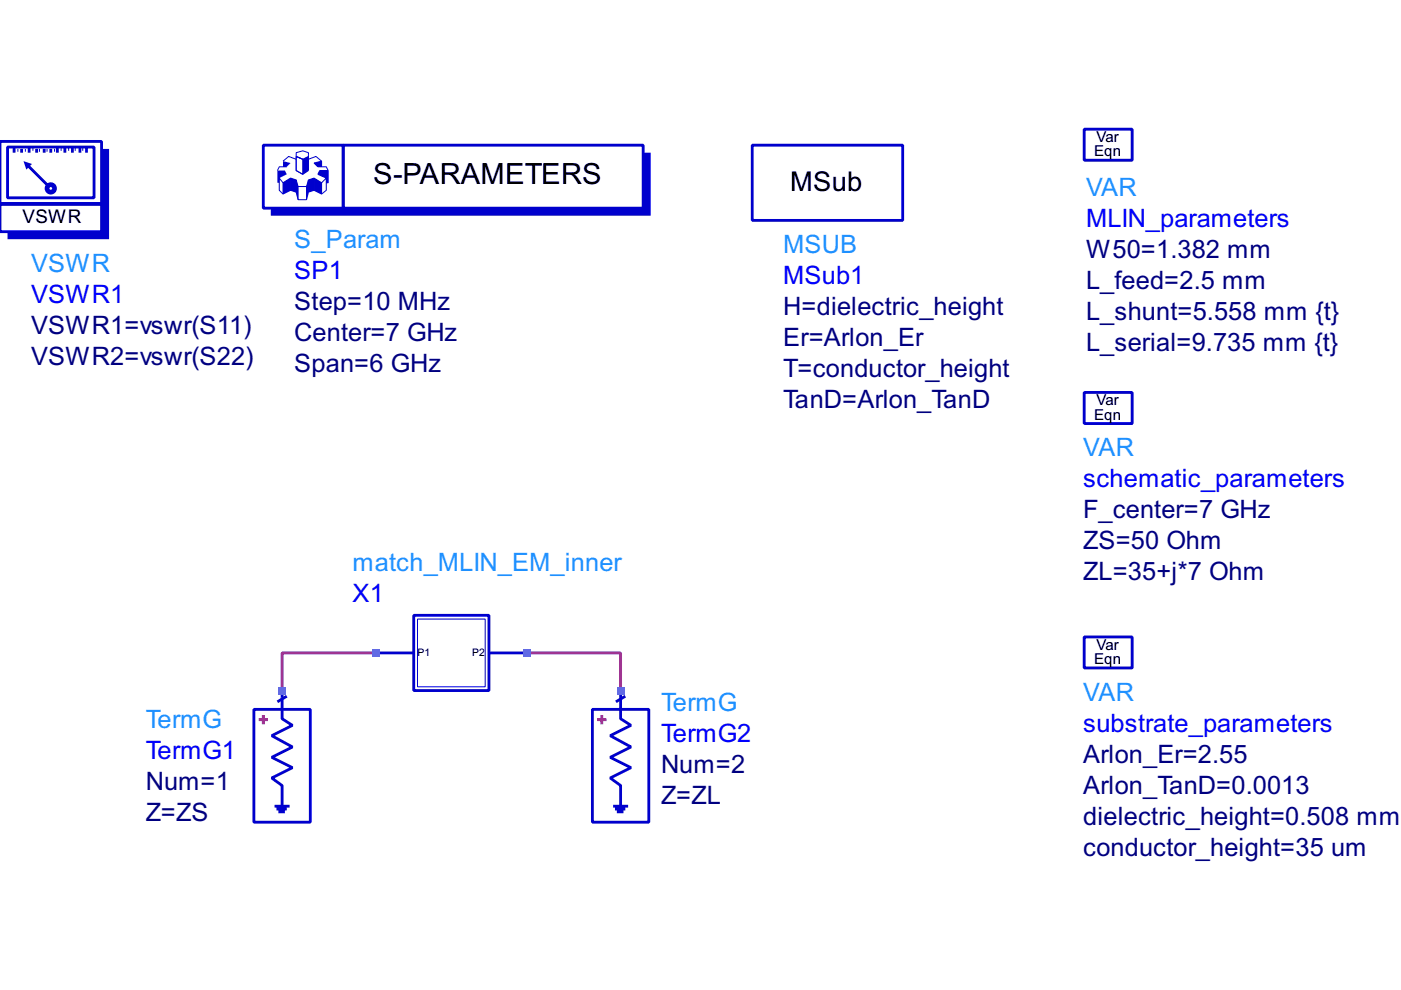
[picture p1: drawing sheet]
<svg xmlns="http://www.w3.org/2000/svg" width="297mm" height="210mm" viewBox="0 0 297 210" stroke-linecap="round" stroke-linejoin="round" font-family="sans-serif">
<path d="M79.7 138.4h-19.9v8M111.6 138.4h20v8" fill="none" stroke="#c71585" stroke-width=".6"/>
<path d="M229.9 27.4h10.1v6.6h-10.1z" fill="none" stroke="#0000cd" stroke-width=".6"/>
<path d="M230.1 34h9.9v-6.4h.2v6.6h-10.1z" fill="#0000cd"/>
<g fill="none" stroke="#0000cd" stroke-width=".6">
<path d="M55.8 30.8h17v13.3h-17zM72.8 30.8h63.6v13.3h-63.6zM159.5 30.8h31.9v15.9h-31.9zM53.8 150.4h12v23.9h-12zM59.8 146.4v6l2.2 1.4-4.4 2.2 4.4 2.4-4.4 2.2 4.4 2.2-4.4 2.2 2.2 1.5v4.4M60.8 147.6l-2 1.2M125.6 150.4h12v23.9h-12zM131.6 146.4v6l2.2 1.4-4.4 2.2 4.4 2.4-4.4 2.2 4.4 2.2-4.4 2.2 2.2 1.5v4.4M132.6 147.6l-2 1.2M58.2 170.9h3.2M58.6 171.5h2.2M59 172.1h1.4"/>
<path d="M130 170.9h3.2M130.4 171.5h2.2M130.8 172.1h1.4"/>
</g>
<path d="M54.8 152.6h2M55.8 151.6v2M126.6 152.6h2M127.6 151.6v2" fill="none" stroke="#ff4500" stroke-width=".6"/>
<g fill="none" stroke="#0000cd" stroke-width=".21">
<path d="M60 38.8l1.6-1v2.5l-1.6 .8zM60 38.8l-.8-1v2.5l.8 .8M60.8 35.4h-1.6l-.4 .8M61.6 37.8l1.2 .4v2.5l-1.2-.4M62.8 32.4l1.4-.4 1.2 .4v.8l-1.2 .6-1.4-.6zM62.8 33.2v3l1.4 .8 1.2-.8v-3M62.8 33.8l-1.6-.6-1.2 1M62.8 38.2l.4 1.4M63.2 39.6v2.7M63.2 39.6h1.8M65 39.6v2.7M65.4 33.8l1.6-.6 1.2 1"/>
<path d="M65.4 38.2l-.4 1.4M66.6 37.8l1.6 1v2.3l-1.6-.8zM66.6 37.8l-1.2 .4v2.5l1.2-.4M68.2 35.4v-1.2l-1.6 .4 .8 .8h1.8l.4 .8M68.2 38.8l1-1v2.5l-1 .8M69.6 36.2v2.6h-.4M69.6 36.2h-1.8l-.4 .8 1.8 .8M62.8 40.7l.4 1.6M63.2 42.3h1.8M65.4 40.7l-.4 1.6"/>
</g>
<g fill="#0000cd">
<path d="M57.4 44.1h79v-11.7h1.6v13.3h-80.6z"/>
<path d="M64.2 33.8l1.2-.6v3l-1.2 .8z"/>
</g>
<path d="M62.8 33.2l1.4 .6v3.2l-1.4-.8zM62.8 33.2l1.4 .6" fill="none" stroke="#0000cd" stroke-width=".21"/>
<path d="M65.2 38.2v4.1" fill="none" stroke="#0000cd" stroke-width=".4"/>
<g fill="#0000cd">
<path d="M60 38.8l1.6-1v2.5l-1.6 .8z"/>
<path d="M65.4 38.2l1.2-.4v2.5l-1.2 .4z"/>
<path d="M66.6 37.8l1.6 1v2.3l-1.6-.8z"/>
<path d="M67.8 36.2h1.8v2.6h-.4v-1l-1.8-.8z"/>
<path d="M66.6 34.6l1.6-.4v1.2h-.8z"/>
<path d="M61.6 37.8l1.2 .4 .4 1.4v2.7l-.4-1.6-1.2-.4z"/>
<path d="M60 34.2l1.6 .4-.8 .8h-.8z"/>
<path d="M58.8 36.2h1.6l.4 .8-1.6 .8v1h-.4z"/>
</g>
<path d="M229.9 83.2h10.1v6.6h-10.1z" fill="none" stroke="#0000cd" stroke-width=".6"/>
<path d="M230.1 89.8h9.9v-6.4h.2v6.6h-10.1z" fill="#0000cd"/>
<path d="M229.9 135h10.1v6.6h-10.1z" fill="none" stroke="#0000cd" stroke-width=".6"/>
<path d="M230.1 141.6h9.9v-6.4h.2v6.6h-10.1z" fill="#0000cd"/>
<path d="M0 30h21.5v13.1h-21.5zM1.6 31.2h18.3v10.7h-18.3zM5.8 35l4.4 4.4M0 43.3h21.5v5.8h-21.5z" fill="none" stroke="#0000cd" stroke-width=".6"/>
<circle cx="10.8" cy="39.9" r=".8" fill="none" stroke="#0000cd" stroke-width="1" stroke-linecap="butt"/>
<path d="M5 34.2l1.8 .6-1.2 1.2z" fill="#0000cd"/>
<path d="M3.8 31.6v.6M5.4 31.6v.6M7 31.4v.6M8.4 31.6v.6M10 31.6v.6M11.6 31.6v.6M13 31.4v.6M14.6 31.4v.6M15.9 31.4v.6M17.5 31.4v.6" fill="none" stroke="#0000cd" stroke-width=".21"/>
<path d="M3 31.4v1M4.6 31.6v.8M6.2 31.4v1M7.8 31.6v.8M9.4 31.6v.8M10.8 31.6v.8M12.2 31.4v1M13.8 31.4v1M15.4 31.4v1M16.9 31.4v1M18.3 31.4v1" fill="none" stroke="#0000cd" stroke-width=".6"/>
<path d="M1.6 49.1h19.9v-17.5h1.6v19.1h-21.5z" fill="#0000cd"/>
<path d="M79.7 138.4h8M87.7 130.5h16v15.9h-16zM103.7 138.4h7.9" fill="none" stroke="#0000cd" stroke-width=".6"/>
<path d="M88.5 131.3h14.4v14.3h-14.4z" fill="none" stroke="#0000cd" stroke-width=".21"/>
<g fill="#4169e1">
<path d="M59 145.6h1.6v1.6h-1.6z"/>
<path d="M78.9 137.6h1.6v1.6h-1.6z"/>
<path d="M110.8 137.6h1.6v1.6h-1.6z"/>
<path d="M130.8 145.6h1.6v1.6h-1.6z"/>
</g>
<text font-size="6.2" x="79.1" y="39.1">S-PARAMETERS</text>
<text font-size="5.8" x="167.6" y="40.5">MSub</text>
<g font-size="5.4" fill="#1e90ff">
<text x="230.3" y="41.5">VAR</text>
<text x="62.4" y="52.6">S_Param</text>
<text x="166.1" y="53.6">MSUB</text>
<text x="6.6" y="57.6">VSWR</text>
<text x="229.7" y="96.7">VAR</text>
<text x="74.8" y="121">match_MLIN_EM_inner</text>
<text x="229.7" y="148.5">VAR</text>
<text x="30.9" y="154.3">TermG</text>
<text x="140.2" y="150.7">TermG</text>
</g>
<g font-size="5.4" fill="#00f">
<text x="230.3" y="48">MLIN_parameters</text>
<text x="62.4" y="59.2">SP1</text>
<text x="6.6" y="64.2">VSWR1</text>
<text x="166.1" y="60.2">MSub1</text>
<text x="229.7" y="103.3">schematic_parameters</text>
<text x="74.8" y="127.6">X1</text>
<text x="229.7" y="155.1">substrate_parameters</text>
<text x="30.9" y="160.9">TermG1</text>
<text x="140.2" y="157.3">TermG2</text>
</g>
<g font-size="5.4" fill="#000080">
<text x="230.3" y="54.6">W50=1.382 mm</text>
<text x="62.4" y="65.8">Step=10 MHz</text>
<text x="230.3" y="61.2">L_feed=2.5 mm</text>
<text x="6.6" y="70.8">VSWR1=vswr(S11)</text>
<text x="166.1" y="66.8">H=dielectric_height</text>
<text x="230.3" y="67.8">L_shunt=5.558 mm {t}</text>
<text x="6.6" y="77.4">VSWR2=vswr(S22)</text>
<text x="62.4" y="72.4">Center=7 GHz</text>
<text x="166.1" y="73.4">Er=Arlon_Er</text>
<text x="230.3" y="74.4">L_serial=9.735 mm {t}</text>
<text x="62.4" y="78.9">Span=6 GHz</text>
<text x="166.1" y="79.9">T=conductor_height</text>
<text x="166.1" y="86.5">TanD=Arlon_TanD</text>
<text x="229.7" y="109.8">F_center=7 GHz</text>
<text x="229.7" y="116.4">ZS=50 Ohm</text>
<text x="229.7" y="123">ZL=35+j*7 Ohm</text>
<text x="229.7" y="161.7">Arlon_Er=2.55</text>
<text x="30.9" y="167.5">Num=1</text>
<text x="140.2" y="163.9">Num=2</text>
<text x="140.2" y="170.5">Z=ZL</text>
<text x="229.7" y="168.3">Arlon_TanD=0.0013</text>
<text x="30.9" y="174">Z=ZS</text>
<text x="229.7" y="174.8">dielectric_height=0.508 mm</text>
<text x="229.7" y="181.4">conductor_height=35 um</text>
</g>
<text font-size="4" x="4.8" y="47.3">VSWR</text>
<g font-size="3.2">
<text x="232" y="33.1">Eqn</text>
<text x="232.5" y="30.1">Var</text>
<text x="232" y="89">Eqn</text>
<text x="232.5" y="86">Var</text>
<text x="232.5" y="137.8">Var</text>
<text x="232" y="140.8">Eqn</text>
</g>
<g font-size="2.2">
<text x="88.5" y="139.1">P1</text>
<text x="100.1" y="139.1">P2</text>
</g>
</svg>
